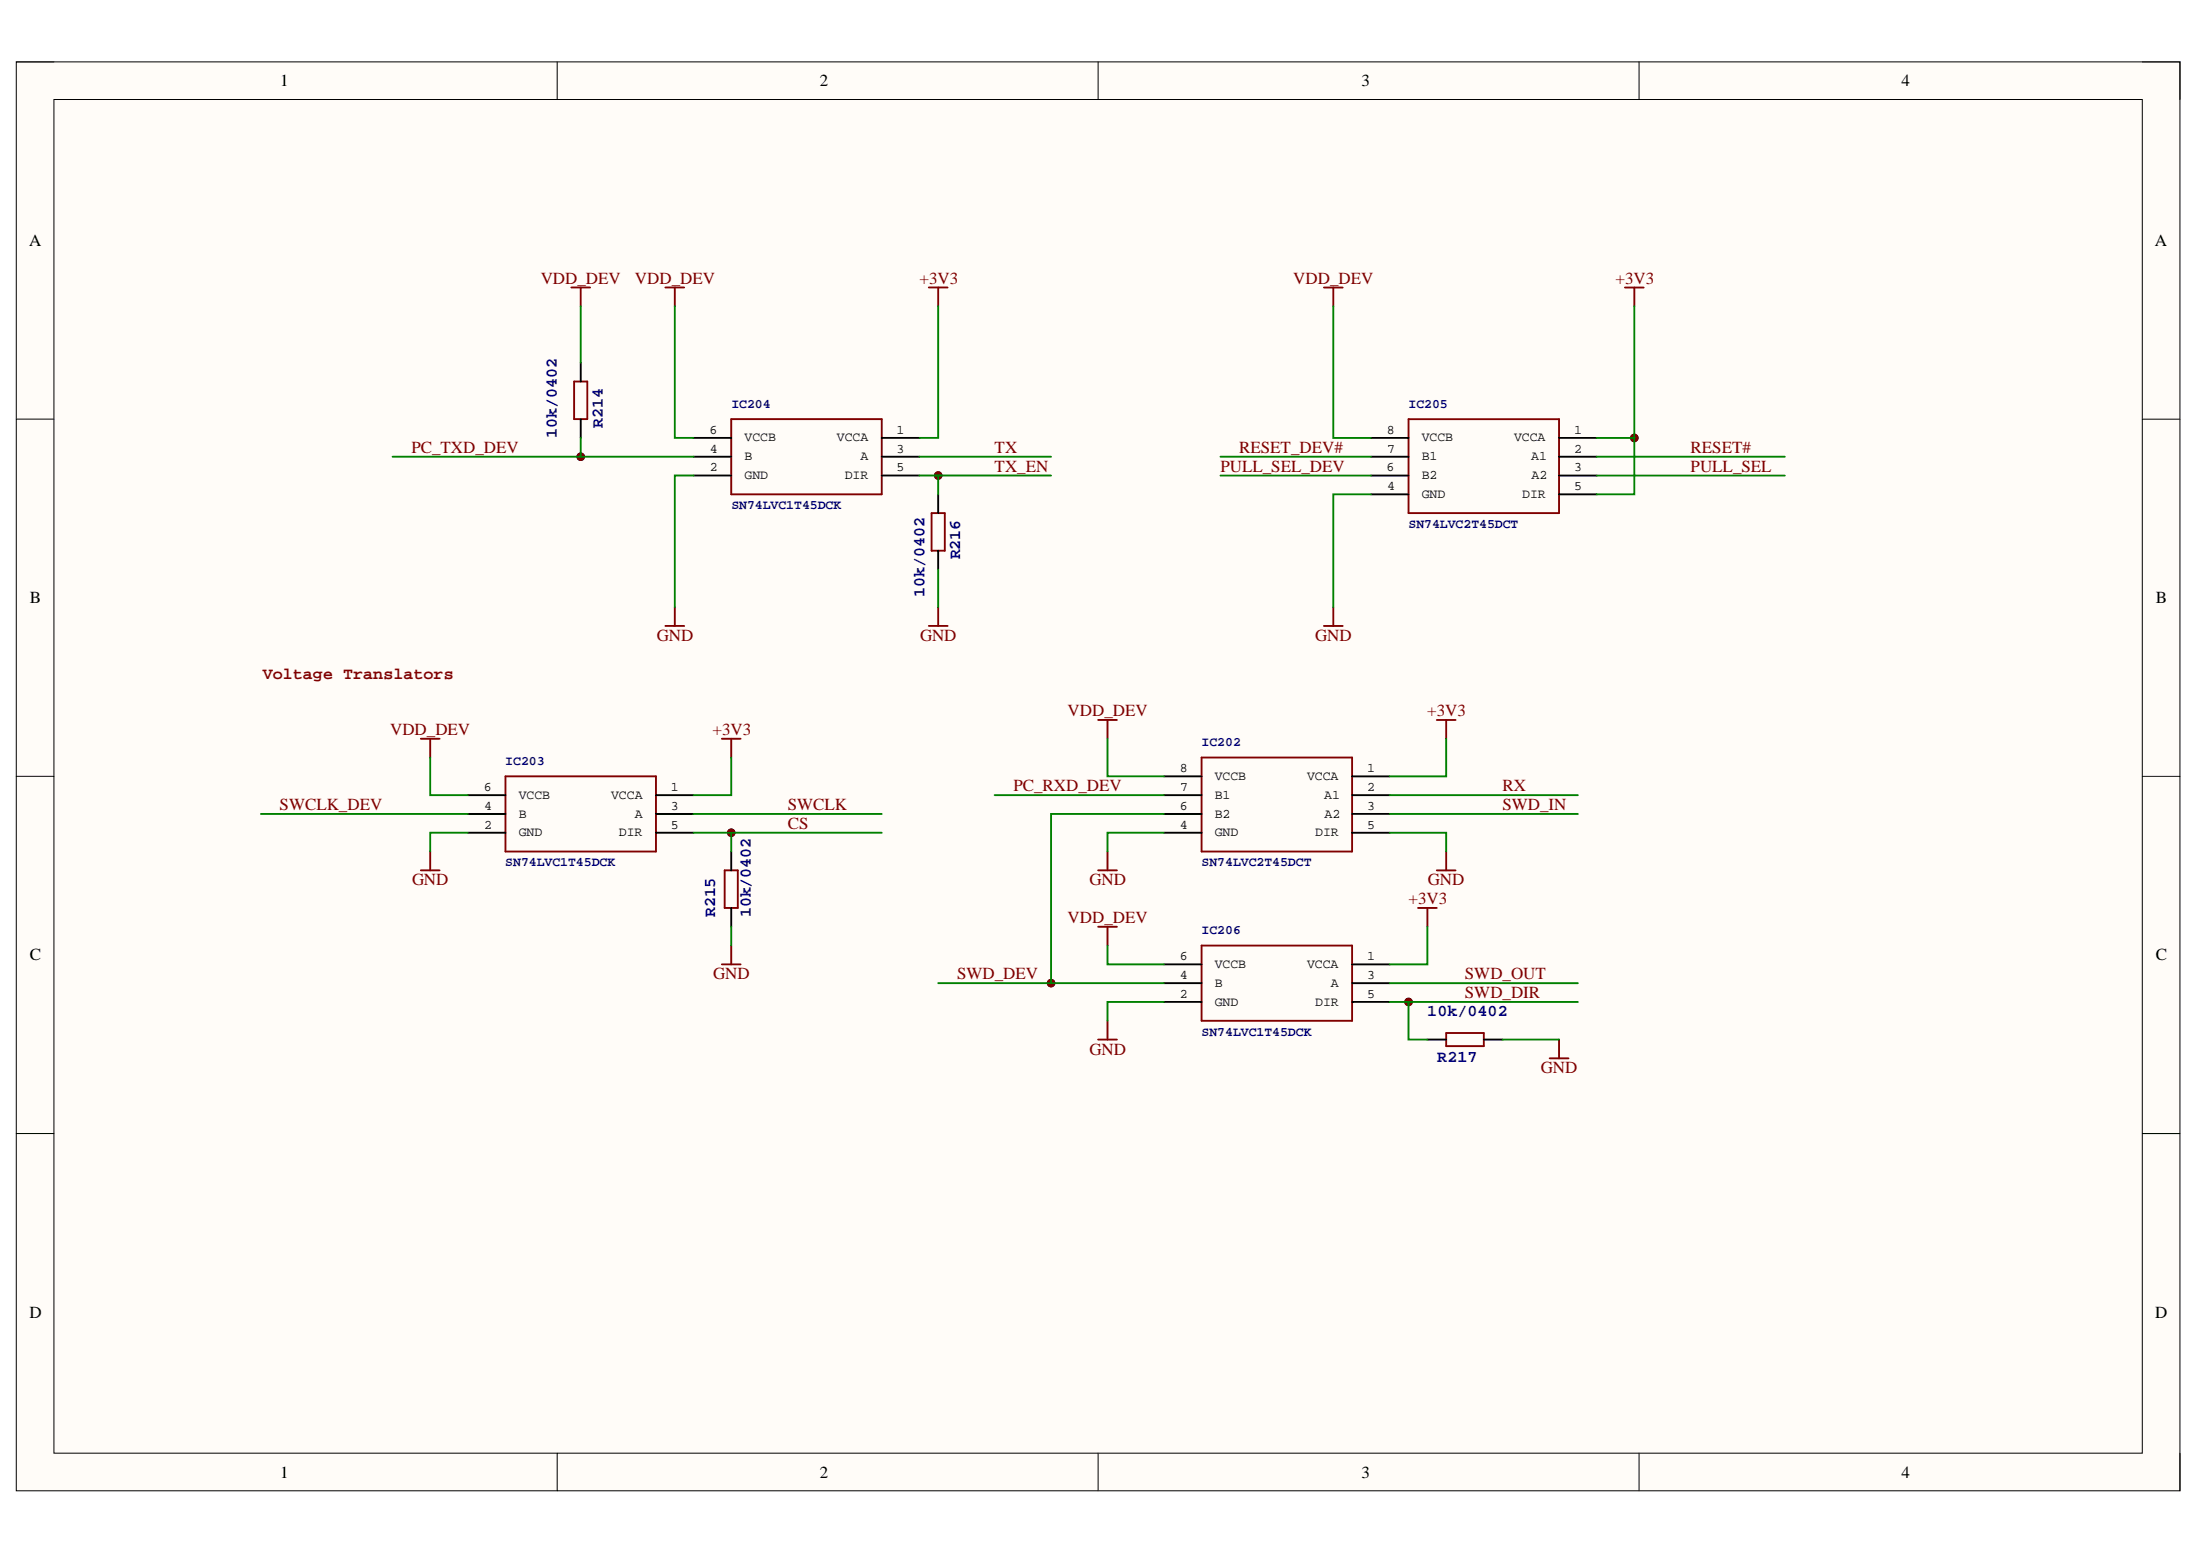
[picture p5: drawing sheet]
<svg xmlns="http://www.w3.org/2000/svg" width="297mm" height="210mm" viewBox="0 0 297 210" stroke-linecap="round" stroke-linejoin="round" font-family="sans-serif">
<path d="M2.2 8.4h292.1v192.8h-292.1z" fill-rule="evenodd" fill="#fffcf8"/>
<path d="M2.2 8.4h292.1v192.8h-292.1z" fill="none" stroke="#000" stroke-width=".14"/>
<path d="M7.3 13.4h281.9v182.8h-281.9z" fill-rule="evenodd" fill="#fffcf8"/>
<g fill="none" stroke="#000" stroke-width=".14">
<path d="M2.2 8.4h5.1M7.3 13.4h281.9v182.8h-281.9zM75.2 8.4v5M148.3 8.4v5M221.3 8.4v5M289.2 8.4h5.1v5M2.2 56.6h5.1M289.2 56.6h5.1M2.2 104.8h5.1M289.2 104.8h5.1M2.2 153h5.1M289.2 153h5.1"/>
<path d="M75.2 196.2v5M148.3 196.2v5M221.3 196.2v5M294.3 196.2v5"/>
</g>
<circle cx="78.4" cy="61.7" r=".51" fill="#000080"/>
<circle cx="78.4" cy="61.7" r=".51" fill="none" stroke="#000080" stroke-width=".14"/>
<circle cx="98.7" cy="112.4" r=".51" fill="#000080"/>
<circle cx="98.7" cy="112.4" r=".51" fill="none" stroke="#000080" stroke-width=".14"/>
<circle cx="126.7" cy="64.2" r=".51" fill="#000080"/>
<circle cx="126.7" cy="64.2" r=".51" fill="none" stroke="#000080" stroke-width=".14"/>
<circle cx="141.9" cy="132.7" r=".51" fill="#000080"/>
<circle cx="141.9" cy="132.7" r=".51" fill="none" stroke="#000080" stroke-width=".14"/>
<circle cx="190.2" cy="135.3" r=".51" fill="#000080"/>
<circle cx="190.2" cy="135.3" r=".51" fill="none" stroke="#000080" stroke-width=".14"/>
<circle cx="220.7" cy="59.1" r=".51" fill="#000080"/>
<circle cx="220.7" cy="59.1" r=".51" fill="none" stroke="#000080" stroke-width=".14"/>
<g fill="none" stroke="#800000" stroke-width=".25">
<path d="M56.8 99.7h2.6M58.1 99.7v2.6M97.5 99.7h2.5M98.7 99.7v2.6M148.3 97.2h2.5M149.5 97.2v2.5M194 97.2h2.5M195.3 97.2v2.5M56.8 117.5h2.6M58.1 114.9v2.6M68.2 104.8h20.4v10.1h-20.4zM97.8 117.5h1.8v5.1h-1.8z"/>
<path d="M148.3 117.5h2.5M149.5 114.9v2.6M162.2 102.3h20.4v12.6h-20.4zM194 117.5h2.5M195.3 114.9v2.6M97.5 130.2h2.5M98.7 127.6v2.6M148.3 125.1h2.5M149.5 125.1v2.5M149.5 137.8v2.5M162.2 127.6h20.4v10.2h-20.4zM191.5 122.6h2.5"/>
<path d="M192.7 122.6v2.5M195.3 139.4h5v1.8h-5zM148.3 140.3h2.5M209.2 142.9h2.6M210.5 140.3v2.6"/>
</g>
<g fill="none" stroke="#000" stroke-width=".25">
<path d="M63.2 107.3h5M63.2 109.9h5M63.2 112.4h5M88.6 107.3h5.1M88.6 109.9h5.1M88.6 112.4h5.1M98.7 114.9v2.6M157.2 107.3h5M157.2 109.9h5M157.2 112.4h5M157.2 104.8h5M182.6 107.3h5"/>
<path d="M182.6 109.9h5M182.6 112.4h5M182.6 104.8h5M98.7 122.6v2.5M157.2 130.2h5M157.2 132.7h5M157.2 135.2h5M182.6 130.2h5M182.6 132.7h5M182.6 135.2h5M192.7 140.3h2.6M200.3 140.3h2.6"/>
</g>
<circle cx="98.7" cy="112.4" r=".51" fill="#800000"/>
<circle cx="98.7" cy="112.4" r=".51" fill="none" stroke="#800000" stroke-width=".14"/>
<circle cx="190.2" cy="135.3" r=".51" fill="#800000"/>
<circle cx="190.2" cy="135.3" r=".51" fill="none" stroke="#800000" stroke-width=".14"/>
<circle cx="141.9" cy="132.7" r=".51" fill="#800000"/>
<circle cx="141.9" cy="132.7" r=".51" fill="none" stroke="#800000" stroke-width=".14"/>
<g fill="none" stroke="#008000" stroke-width=".25">
<path d="M149.5 99.7v5.1h7.7M195.3 99.7v5.1h-7.7M35.2 109.9h28M58.1 102.3v5h5.1M63.2 112.4h-5.1v2.5M93.7 112.4h25.4M93.7 109.9h25.4M98.7 102.3v5h-5M98.7 112.4v2.5M134.3 107.3h22.9M157.2 109.9h-15.3v22.8M157.2 112.4h-7.7v2.5"/>
<path d="M187.6 112.4h7.7v2.5M187.6 107.3h25.4M187.6 109.9h25.4M98.7 125.1v2.5M126.7 132.7h30.5M149.5 127.6v2.6h7.7M157.2 135.2h-7.7v2.6M187.6 132.7h25.4M187.6 135.2h25.4M190.2 135.2v5.1h2.5M192.7 125.1v5.1h-5.1M202.9 140.3h7.6"/>
</g>
<g fill="none" stroke="#800000" stroke-width=".25">
<path d="M77.1 38.8h2.6M78.4 38.8v2.5M89.8 38.8h2.6M91.1 38.8v2.5M125.4 38.8h2.5M126.7 38.8v2.5M178.8 38.8h2.5M180 38.8v2.5M219.4 38.8h2.5M220.7 38.8v2.5M77.5 51.5h1.8v5.1h-1.8zM98.7 56.6h20.4v10.1h-20.4z"/>
<path d="M190.2 56.6h20.3v12.7h-20.3zM125.8 69.3h1.8v5h-1.8zM89.8 84.5h2.6M91.1 82v2.5M125.4 84.5h2.5M126.7 82v2.5M178.8 84.5h2.5M180 82v2.5"/>
</g>
<g fill="none" stroke="#000" stroke-width=".25">
<path d="M78.4 49v2.5M78.4 56.6v2.5M93.7 59.1h5M119.1 59.1h5M185.1 59.1h5.1M210.5 59.1h5.1M93.7 61.7h5M93.7 64.2h5M119.1 61.7h5M119.1 64.2h5M126.7 66.7v2.6M126.7 74.3v2.6"/>
<path d="M185.1 61.7h5.1M185.1 64.2h5.1M185.1 66.7h5.1M210.5 61.7h5.1M210.5 64.2h5.1M210.5 66.7h5.1"/>
</g>
<circle cx="220.7" cy="59.1" r=".51" fill="#800000"/>
<circle cx="220.7" cy="59.1" r=".51" fill="none" stroke="#800000" stroke-width=".14"/>
<circle cx="126.7" cy="64.2" r=".51" fill="#800000"/>
<circle cx="126.7" cy="64.2" r=".51" fill="none" stroke="#800000" stroke-width=".14"/>
<circle cx="78.4" cy="61.7" r=".51" fill="#800000"/>
<circle cx="78.4" cy="61.7" r=".51" fill="none" stroke="#800000" stroke-width=".14"/>
<g fill="none" stroke="#008000" stroke-width=".25">
<path d="M78.4 41.3v7.7M78.4 59.1v2.6M91.1 41.3v17.8h2.6M126.7 41.3v17.8h-2.6M180 41.3v17.8h5.1M215.6 59.1h5.1M220.7 59.1v7.6h-5.1M220.7 41.3v17.8M53 61.7h40.7M93.7 64.2h-2.6v17.8M124.1 61.7h17.8M124.1 64.2h17.8"/>
<path d="M126.7 64.2v2.5M126.7 76.9v5.1M164.8 61.7h20.3M164.8 64.2h20.3M185.1 66.7h-5.1v15.3M215.6 61.7h25.4M215.6 64.2h25.4"/>
</g>
<g font-size="2.3">
<text x="37.8" y="11.7">1</text>
<text x="110.7" y="11.7">2</text>
<text x="183.8" y="11.7">3</text>
<text x="256.8" y="11.7">4</text>
<text x="3.9" y="33.2">A</text>
<text x="290.9" y="33.2">A</text>
<text x="4" y="81.4">B</text>
<text x="291.1" y="81.4">B</text>
<text x="4" y="129.7">C</text>
<text x="291.1" y="129.7">C</text>
<text x="4" y="177.9">D</text>
<text x="291" y="177.9">D</text>
<text x="37.8" y="199.5">1</text>
<text x="110.7" y="199.5">2</text>
<text x="183.8" y="199.5">3</text>
<text x="256.8" y="199.5">4</text>
</g>
<g font-size="2.3" fill="#800000">
<text x="73" y="38.3">VDD_DEV</text>
<text x="85.7" y="38.3">VDD_DEV</text>
<text x="124.1" y="38.3">+3V3</text>
<text x="174.6" y="38.3">VDD_DEV</text>
<text x="218.1" y="38.3">+3V3</text>
<text x="55.5" y="61.2">PC_TXD_DEV</text>
<text x="134.3" y="61.2">TX</text>
<text x="134.3" y="63.7">TX_EN</text>
<text x="164.8" y="63.7">PULL_SEL_DEV</text>
<text x="167.3" y="61.2">RESET_DEV#</text>
<text x="228.3" y="61.2">RESET#</text>
<text x="228.3" y="63.7">PULL_SEL</text>
<text x="88.7" y="86.5">GND</text>
<text x="124.2" y="86.5">GND</text>
<text x="177.6" y="86.5">GND</text>
<text x="52.7" y="99.2">VDD_DEV</text>
<text x="96.2" y="99.2">+3V3</text>
<text x="144.1" y="96.7">VDD_DEV</text>
<text x="192.7" y="96.7">+3V3</text>
<text x="136.8" y="106.8">PC_RXD_DEV</text>
<text x="202.9" y="106.8">RX</text>
<text x="37.7" y="109.3">SWCLK_DEV</text>
<text x="106.4" y="109.3">SWCLK</text>
<text x="106.4" y="111.9">CS</text>
<text x="202.9" y="109.3">SWD_IN</text>
<text x="55.6" y="119.5">GND</text>
<text x="147.1" y="119.5">GND</text>
<text x="192.8" y="119.5">GND</text>
<text x="144.1" y="124.6">VDD_DEV</text>
<text x="190.2" y="122.1">+3V3</text>
<text x="96.3" y="132.2">GND</text>
<text x="129.2" y="132.2">SWD_DEV</text>
<text x="197.8" y="132.2">SWD_OUT</text>
<text x="197.8" y="134.7">SWD_DIR</text>
<text x="147.1" y="142.4">GND</text>
<text x="208.1" y="144.9">GND</text>
</g>
<g font-size="2.2" fill="#000080">
<text x="75.2" y="59.1" transform="rotate(-90 75.2 59.1)">10k/0402</text>
<text x="81.4" y="57.8" transform="rotate(-90 81.4 57.8)">R214</text>
<text x="129.6" y="75.5" transform="rotate(-90 129.6 75.5)">R216</text>
<text x="124.8" y="80.5" transform="rotate(-90 124.8 80.5)">10k/0402</text>
<text x="96.5" y="123.8" transform="rotate(-90 96.5 123.8)">R215</text>
<text x="101.4" y="123.8" transform="rotate(-90 101.4 123.8)">10k/0402</text>
<text x="192.7" y="137.1">10k/0402</text>
<text x="194.1" y="143.3">R217</text>
</g>
<text font-size="2.2" fill="#800000" x="35.5" y="91.7">Voltage Translators</text>
<g font-size="1.8">
<text x="95.8" y="58.6">6</text>
<text x="100.5" y="59.6">VCCB</text>
<text x="113" y="59.6">VCCA</text>
<text x="121.1" y="58.6">1</text>
<text x="187.3" y="58.6">8</text>
<text x="192" y="59.6">VCCB</text>
<text x="204.4" y="59.6">VCCA</text>
<text x="212.5" y="58.6">1</text>
<text x="95.8" y="61.1">4</text>
<text x="95.8" y="63.6">2</text>
<text x="100.5" y="62.1">B</text>
<text x="100.5" y="64.7">GND</text>
<text x="114" y="64.7">DIR</text>
<text x="116.2" y="62.1">A</text>
<text x="121.1" y="61.1">3</text>
<text x="121.1" y="63.6">5</text>
<text x="187.2" y="63.6">6</text>
<text x="187.3" y="61.1">7</text>
<text x="192" y="64.7">B2</text>
<text x="192" y="62.1">B1</text>
<text x="206.7" y="62.1">A1</text>
<text x="206.8" y="64.7">A2</text>
<text x="212.5" y="63.6">3</text>
<text x="212.5" y="61.1">2</text>
<text x="187.3" y="66.2">4</text>
<text x="192" y="67.2">GND</text>
<text x="205.5" y="67.2">DIR</text>
<text x="212.5" y="66.2">5</text>
<text x="65.3" y="106.8">6</text>
<text x="70" y="107.8">VCCB</text>
<text x="82.5" y="107.8">VCCA</text>
<text x="90.6" y="106.8">1</text>
<text x="159.3" y="104.3">8</text>
<text x="159.4" y="106.8">7</text>
<text x="164" y="105.3">VCCB</text>
<text x="164" y="107.8">B1</text>
<text x="176.5" y="105.3">VCCA</text>
<text x="178.8" y="107.8">A1</text>
<text x="184.6" y="104.3">1</text>
<text x="184.6" y="106.8">2</text>
<text x="65.4" y="109.3">4</text>
<text x="65.4" y="111.9">2</text>
<text x="70" y="110.4">B</text>
<text x="70" y="112.9">GND</text>
<text x="83.6" y="112.9">DIR</text>
<text x="85.7" y="110.4">A</text>
<text x="90.6" y="109.3">3</text>
<text x="90.6" y="111.9">5</text>
<text x="159.3" y="109.3">6</text>
<text x="159.3" y="111.9">4</text>
<text x="164" y="110.4">B2</text>
<text x="164" y="112.9">GND</text>
<text x="177.6" y="112.9">DIR</text>
<text x="178.8" y="110.4">A2</text>
<text x="184.6" y="109.3">3</text>
<text x="184.6" y="111.9">5</text>
<text x="159.3" y="129.7">6</text>
<text x="164" y="130.7">VCCB</text>
<text x="176.5" y="130.7">VCCA</text>
<text x="184.6" y="129.7">1</text>
<text x="159.3" y="132.2">4</text>
<text x="159.3" y="134.7">2</text>
<text x="164" y="133.2">B</text>
<text x="164" y="135.7">GND</text>
<text x="177.6" y="135.7">DIR</text>
<text x="179.7" y="133.2">A</text>
<text x="184.6" y="132.2">3</text>
<text x="184.6" y="134.7">5</text>
</g>
<g font-size="1.8" fill="#000080">
<text x="98.7" y="55">IC204</text>
<text x="190.2" y="55">IC205</text>
<text x="98.7" y="68.7">SN74LVC1T45DCK</text>
<text x="190.2" y="71.2">SN74LVC2T45DCT</text>
<text x="162.2" y="100.7">IC202</text>
<text x="68.2" y="103.3">IC203</text>
<text x="68.2" y="116.9">SN74LVC1T45DCK</text>
<text x="162.2" y="116.9">SN74LVC2T45DCT</text>
<text x="162.2" y="126.1">IC206</text>
<text x="162.2" y="139.8">SN74LVC1T45DCK</text>
</g>
</svg>
